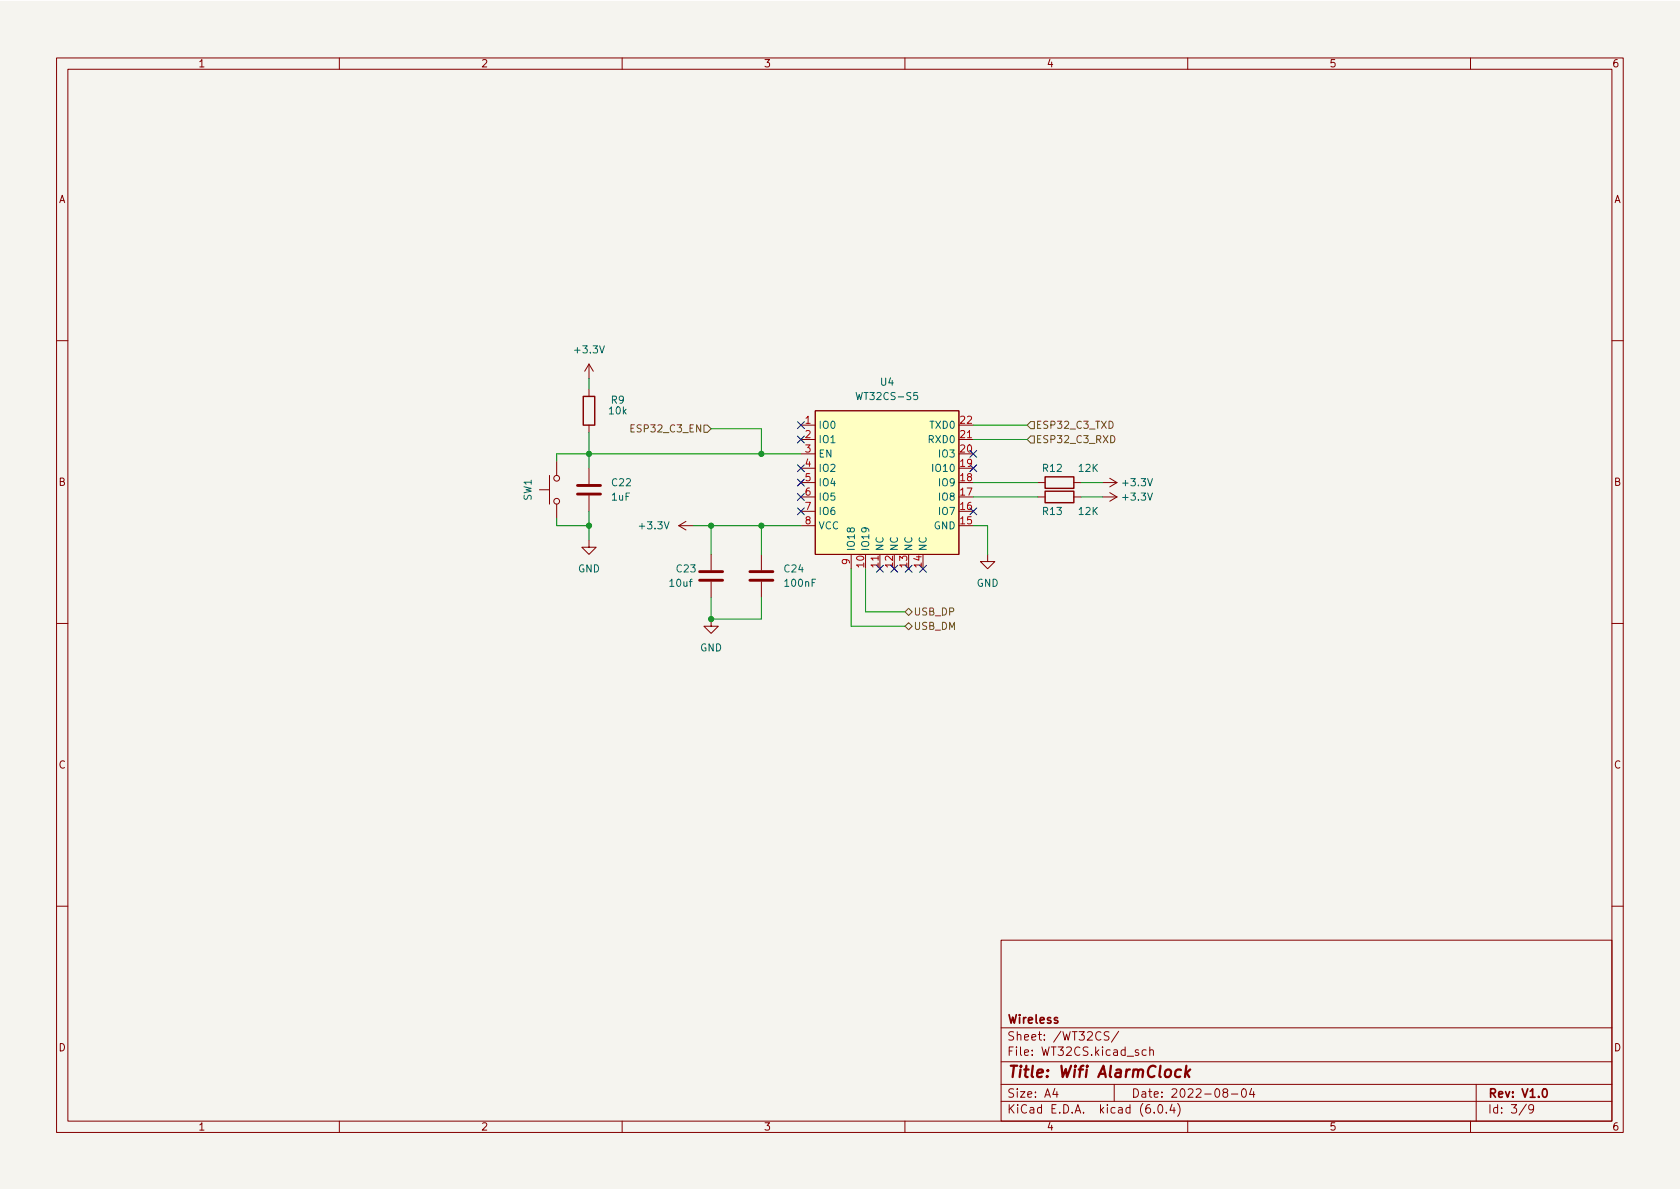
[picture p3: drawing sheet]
<svg xmlns="http://www.w3.org/2000/svg" width="297mm" height="210mm" viewBox="0 0 297 210" stroke-linecap="round" stroke-linejoin="round" font-family="sans-serif">
<path d="M0 .2h297v210.1h-297z" fill="#f5f4ef" stroke="#f5f4ef" stroke-width=".18"/>
<g fill="none" stroke="#840000" stroke-width=".18">
<path d="M10 10.2h277v190.1h-277zM12 12.2h273v186.1h-273zM60 10.2v2M110 10.2v2M160 10.2v2M210 10.2v2M260 10.2v2M10 60.2h2M104.1 64.4v2.5M104.1 68.8v1.3M104.1 75.2v1.2M104.1 64.4l-.7 1.3"/>
<path d="M104.1 64.4l.8 1.3M141.6 75.2h2.5M141.6 77.7h2.5M144.1 72.6h25.4v25.4h-25.4zM169.5 77.7h2.6M285 60.2h2M95.4 86.6h1.8M97.2 84.1v5M98.4 81.5v2.6M98.4 89.1v2.6M104.1 95.5v1.3h1.3l-1.3 1.2-1.2-1.2h1.2M104.1 82.8v2.8"/>
<path d="M104.1 87.6v2.8M120 93l1.3 .7M120 93h2.6M121.3 92.2l-1.3 .8M125.7 98v2.8M134.6 98v2.8M141.6 93h2.5M141.6 80.3h2.5M141.6 82.8h2.5M141.6 85.3h2.5M141.6 87.9h2.5M141.6 90.4h2.5"/>
<path d="M150.5 98v2.6M155.6 98v2.6M174.6 98v1.3h1.3l-1.3 1.3-1.2-1.3h1.2M183.5 85.3h1.3M183.5 87.9h1.3M189.9 85.3h1.2M189.9 87.9h1.2M194.9 85.3h2.6M194.9 87.9h2.6M196.2 84.6l1.3 .7M196.2 87.1l1.3 .8M197.5 85.3l-1.3 .8"/>
<path d="M197.5 87.9l-1.3 .7M10 110.2h2M125.7 109.5v1.2h1.3l-1.3 1.3-1.2-1.3h1.2M125.7 102.9v2.8M134.6 102.9v2.8M285 110.2h2M10 160.2h2M177 166.3h108v32h-108zM285 160.2h2M60 198.3v2M110 198.3v2M160 198.3v2"/>
<path d="M177 194.8h108M177 191.8h108M177 187.8h108M177 181.8h108M186.5 192.5l-.4 1h1M186.9 193v1M196.1 182.5l-.6-.1-.3 .3 .2 .4 .6 .3v.4l-.2 .1h-.6M197 191.8v3M197.8 182.4l-1.3 1.9M202.6 185.7l-.4-.1-.3 .3v.4l.2 .3h.5M203.3 185.8l.2-.2 .4 .1v.9M203.3 185.1v1.5"/>
<path d="M204.1 196.7v.1M204.9 195.4l.2-.1a.81 .81 0 0 1 .6 .7 .81 .81 0 0 1-.3 .8h-.2a.81 .81 0 0 1-.6-.6 .81 .81 0 0 1 .3-.8zM206.2 196.7v.1M207.2 195.3l-.3 1h.9M207.6 195.8v1M208.2 195.1a1.72 1.72 0 0 1 0 2.3M210 198.3v2M216.5 193.2l-.3-.3 .1-.2 .2-.2 .4 .1 .2 .2-.1 .2-.6 .2-.2 .3 .1 .4 .2 .1h.4l.2-.3-.1-.4-.2-.1M217.7 193.5h1.2M219.7 192.6l.2-.1a.81 .81 0 0 1 .5 .7 .81 .81 0 0 1-.3 .8h-.1a.81 .81 0 0 1-.6-.6 .81 .81 0 0 1 .3-.8zM221.3 192.5l-.4 1h1M221.6 193v1"/>
<path d="M260 198.3v2M261 191.8v6.5M269.9 195.3l-1.3 1.9M271.2 196l-.3 .3h-.3l-.3-.3 .1-.6 .5-.1 .2 .2a.99 .99 0 0 1-.4 1.3h-.3"/>
<circle cx="98.4" cy="88.6" r=".51"/>
<circle cx="98.4" cy="84.6" r=".51"/>
</g>
<path d="M272.9 192.6l.2-.1a.8 .8 0 0 1 .5 .8 .8 .8 0 0 1-.5 .7 1 1 0 0 1-.2-1.4z" fill="none" stroke="#840000" stroke-width=".3"/>
<path d="M208.8 189.2a.66 .66 0 0 0-1 .3v.6l.1 .3 .2 .1 .6-.1M209.8 188.5l-.3 2M209.8 189.7l.5 .8M210.4 189.1l-.8 .8" fill="none" stroke="#840000" stroke-width=".4"/>
<path d="M103.1 70.1h2.1v5.1h-2.1zM184.8 84.3h5.1v2.1h-5.1zM184.8 86.9h5.1v2h-5.1z" fill="none" stroke="#840000" stroke-width=".25"/>
<path d="M102.1 87.4h4.1M102.1 85.8h4.1M123.7 102.6h4.1M123.7 101.1h4.1M132.6 102.6h4.1M132.6 101.1h4.1" fill="none" stroke="#840000" stroke-width=".51"/>
<path d="M144.1 72.6h25.4v25.4h-25.4z" fill="#ffffc2" stroke="#ffffc2" stroke-width=".18"/>
<path d="M111.6 75.7h.4M112.2 75.1h-.6v1.3h.6M124.5 75.2h.6l.6 .6-.6 .6h-.6zM182.2 74.5h.7v1.3h-.7l-.6-.6zM182.2 77.1h.7v1.3h-.7l-.6-.7zM196.4 77a.64 .64 0 0 1 .7 .7 .64 .64 0 0 1-.7 .6zM160 108.2l.7-.6 .6 .6-.6 .6zM160.7 110.1l.6 .6-.6 .7-.7-.7z" fill="none" stroke="#725600" stroke-width=".18"/>
<g fill="none" stroke="#009600" stroke-width=".18">
<path d="M104.1 66.9v1.9M104.1 76.4v6.4M125.7 75.8h8.9v4.5M172.1 77.7h9.5M172.1 75.2h9.5M98.4 91.7v1.3h5.7M104.1 90.4v5.1M122.6 93h19M125.7 93v5M134.6 93v5M141.6 80.3h-43.2v1.2M172.1 93h2.5v5"/>
<path d="M172.1 85.3h11.4M172.1 87.9h11.4M191.1 85.3h3.8M191.1 87.9h3.8M125.7 105.7v3.8h8.9v-3.8M150.5 100.6v10.1h9.5M153 100.6v7.6h7"/>
</g>
<g fill="none" stroke="#000084" stroke-width=".18">
<path d="M141 77.1l1.2 1.2M141 74.6l1.2 1.2M142.2 77.1l-1.2 1.2M142.2 74.6l-1.2 1.2M171.5 79.6l1.2 1.3M172.7 79.6l-1.2 1.3M141 89.8l1.2 1.2M141 87.3l1.2 1.2M141 84.7l1.2 1.2M141 82.2l1.2 1.2M142.2 89.8l-1.2 1.2M142.2 87.3l-1.2 1.2"/>
<path d="M142.2 84.7l-1.2 1.2M142.2 82.2l-1.2 1.2M155 100l1.2 1.2M156.2 100l-1.2 1.2M157.5 100l1.2 1.2M158.7 100l-1.2 1.2M160 100l1.3 1.2M161.3 100l-1.3 1.2M162.6 100l1.2 1.2M163.8 100l-1.2 1.2M171.5 82.2l1.2 1.2M171.5 89.8l1.2 1.2"/>
<path d="M172.7 82.2l-1.2 1.2M172.7 89.8l-1.2 1.2"/>
</g>
<g fill="#009600" stroke="#009600" stroke-width=".18">
<circle cx="125.7" cy="93" r=".46"/>
<circle cx="134.6" cy="80.3" r=".46"/>
<circle cx="134.6" cy="93" r=".46"/>
<circle cx="104.1" cy="80.3" r=".46"/>
<circle cx="104.1" cy="93" r=".46"/>
<circle cx="125.7" cy="109.5" r=".46"/>
</g>
<text font-size="2.8" fill="#840000" x="178" y="190.6">Title: Wifi AlarmClock</text>
<g font-size="2.1" fill="#840000">
<text x="178" y="184">Sheet: /WT32CS/</text>
<text x="178" y="181">Wireless</text>
<text x="178" y="186.7">File: WT32CS.kicad_sch</text>
<text x="178" y="196.9">KiCad E.D.A. kicad (6.0.4)</text>
<text x="178" y="194.1">Size: A4</text>
<text x="200" y="194.1">Date: 2022-08-04</text>
<text x="263" y="194.1">Rev: V1.0</text>
<text x="263" y="196.9">Id: 3/9</text>
</g>
<g font-size="1.8" fill="#840000">
<text x="35" y="11.9">1</text>
<text x="85" y="11.9">2</text>
<text x="135" y="11.9">3</text>
<text x="185" y="11.9">4</text>
<text x="235" y="11.9">5</text>
<text x="285" y="11.9">6</text>
<text x="10.3" y="35.9">A</text>
<text x="285.3" y="35.9">A</text>
<text x="10.3" y="85.9">B</text>
<text x="285.3" y="85.9">B</text>
<text x="10.3" y="135.9">C</text>
<text x="285.3" y="135.9">C</text>
<text x="10.3" y="185.9">D</text>
<text x="285.3" y="185.9">D</text>
<text x="35" y="199.9">1</text>
<text x="85" y="199.9">2</text>
<text x="135" y="199.9">3</text>
<text x="185" y="199.9">4</text>
<text x="235" y="199.9">5</text>
<text x="285" y="199.9">6</text>
</g>
<g font-size="1.8" fill="#006464">
<text x="101.8" y="62.5">+3.3V</text>
<text x="108.1" y="71.4">R9</text>
<text x="151.9" y="70.7">WT32CS-S5</text>
<text x="155.7" y="68.2">U4</text>
<text x="107.7" y="73.3">10k</text>
<text x="144.7" y="75.8">IO0</text>
<text x="164.5" y="75.8">TXD0</text>
<text x="144.7" y="78.4">IO1</text>
<text x="144.7" y="80.9">EN</text>
<text x="144.7" y="83.4">IO2</text>
<text x="164.3" y="78.4">RXD0</text>
<text x="165.2" y="83.4">IO10</text>
<text x="166.2" y="80.9">IO3</text>
<text x="184.4" y="83.4">R12</text>
<text x="190.8" y="83.4">12K</text>
<text x="94" y="88.5" transform="rotate(-90 94 88.5)">SW1</text>
<text x="108.2" y="88.5">1uF</text>
<text x="108.3" y="86">C22</text>
<text x="144.7" y="86">IO4</text>
<text x="144.7" y="88.5">IO5</text>
<text x="166.2" y="88.5">IO8</text>
<text x="166.2" y="86">IO9</text>
<text x="198.7" y="86">+3.3V</text>
<text x="198.7" y="88.5">+3.3V</text>
<text x="113.2" y="93.6">+3.3V</text>
<text x="144.7" y="91.1">IO6</text>
<text x="144.7" y="93.6">VCC</text>
<text x="165.1" y="93.6">GND</text>
<text x="166.2" y="91.1">IO7</text>
<text x="184.4" y="91.1">R13</text>
<text x="190.8" y="91.1">12K</text>
<text x="102.2" y="101.2">GND</text>
<text x="119.7" y="101.2">C23</text>
<text x="138.7" y="101.2">C24</text>
<text x="151.1" y="97.5" transform="rotate(-90 151.1 97.5)">IO18</text>
<text x="153.7" y="97.5" transform="rotate(-90 153.7 97.5)">IO19</text>
<text x="156.2" y="97.5" transform="rotate(-90 156.2 97.5)">NC</text>
<text x="158.7" y="97.5" transform="rotate(-90 158.7 97.5)">NC</text>
<text x="161.3" y="97.5" transform="rotate(-90 161.3 97.5)">NC</text>
<text x="163.8" y="97.5" transform="rotate(-90 163.8 97.5)">NC</text>
<text x="118.5" y="103.8">10uf</text>
<text x="138.9" y="103.8">100nF</text>
<text x="172.7" y="103.8">GND</text>
<text x="123.8" y="115.2">GND</text>
</g>
<g font-size="1.8" fill="#725600">
<text x="112.1" y="76.4">ESP32_C3_EN</text>
<text x="183.1" y="75.8">ESP32_C3_TXD</text>
<text x="183.1" y="78.4">ESP32_C3_RXD</text>
<text x="161.5" y="111.4">USB_DM</text>
<text x="161.5" y="108.8">USB_DP</text>
</g>
<g font-size="1.8" fill="#a90000">
<text x="142.4" y="74.9">1</text>
<text x="142.4" y="77.5">2</text>
<text x="169.8" y="77.5">21</text>
<text x="169.8" y="74.9">22</text>
<text x="142.4" y="80">3</text>
<text x="142.4" y="82.5">4</text>
<text x="169.8" y="82.5">19</text>
<text x="169.8" y="80">20</text>
<text x="142.4" y="85.1">5</text>
<text x="142.4" y="87.6">6</text>
<text x="169.8" y="87.6">17</text>
<text x="169.8" y="85.1">18</text>
<text x="142.4" y="90.2">7</text>
<text x="142.4" y="92.7">8</text>
<text x="169.8" y="92.7">15</text>
<text x="169.8" y="90.2">16</text>
<text x="150.2" y="99.8" transform="rotate(-90 150.2 99.8)">9</text>
<text x="152.8" y="100.3" transform="rotate(-90 152.8 100.3)">10</text>
<text x="155.3" y="100.3" transform="rotate(-90 155.3 100.3)">11</text>
<text x="157.9" y="100.3" transform="rotate(-90 157.9 100.3)">12</text>
<text x="160.4" y="100.3" transform="rotate(-90 160.4 100.3)">13</text>
<text x="162.9" y="100.3" transform="rotate(-90 162.9 100.3)">14</text>
</g>
</svg>
